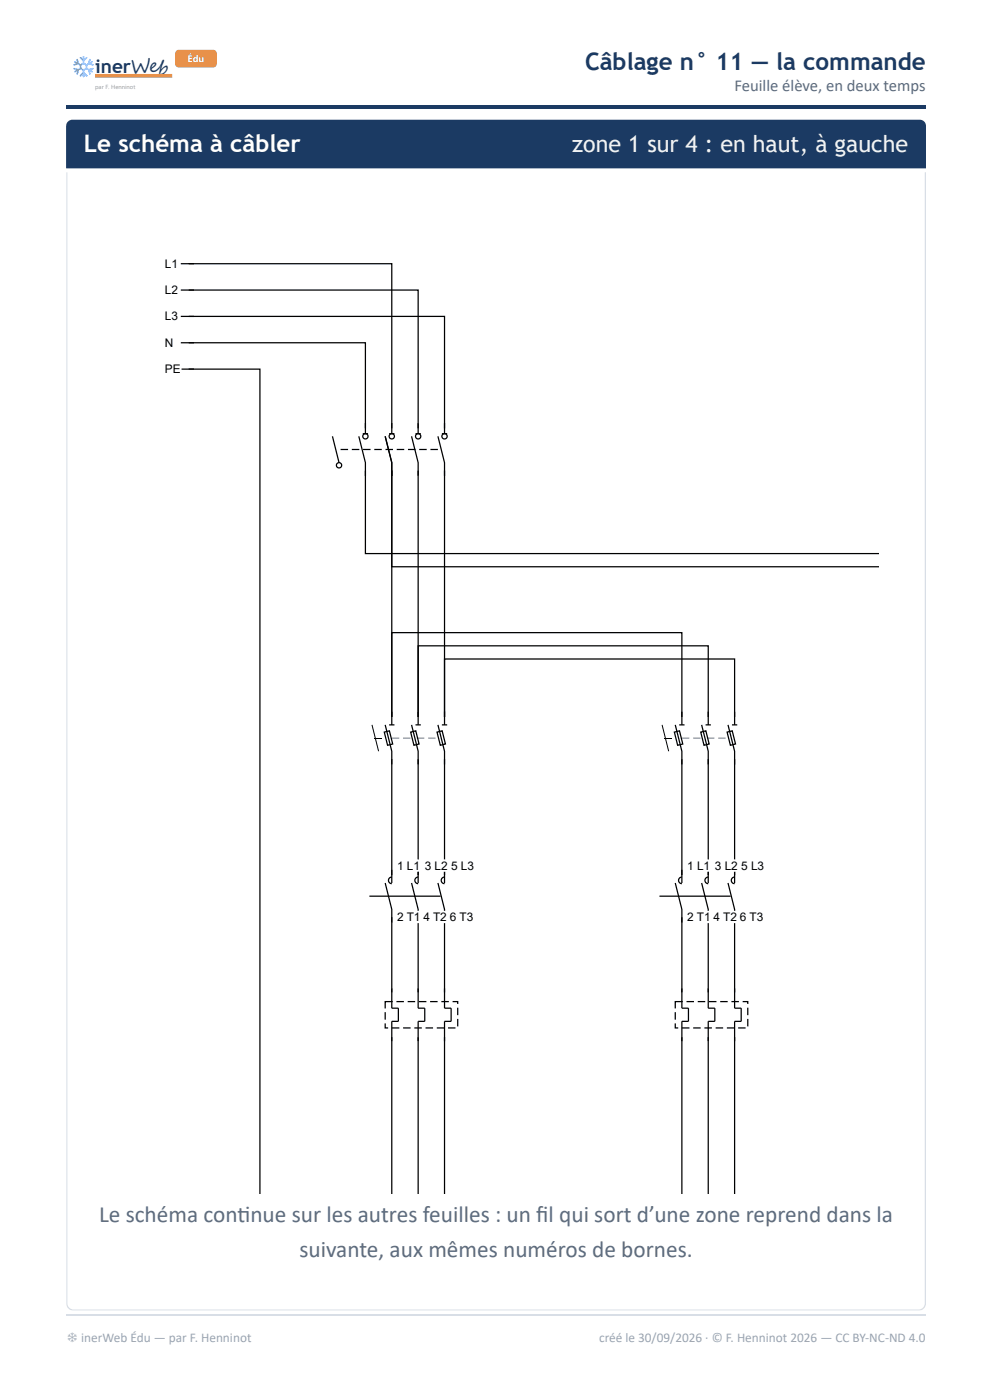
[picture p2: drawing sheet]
<svg xmlns="http://www.w3.org/2000/svg" width="210mm" height="297mm" viewBox="0 0 210 297" stroke-linecap="round" stroke-linejoin="round" font-family="sans-serif">
<path d="M14 22.2h182.3v.8h-182.3z" fill="#1b3a63"/>
<path d="M20.2 16.1h16.3" fill="none" stroke="#e8914a" stroke-width=".79" stroke-linecap="butt"/>
<path d="M37.4 10.8l.5-.2h7.3a.75 .75 0 0 1 .7 .7v2.3a.75 .75 0 0 1-.7 .7h-7.3a.75 .75 0 0 1-.8-.7v-2.3z" fill="#e8914a"/>
<path d="M14.4 25.8l.9-.4h179.7a1.32 1.32 0 0 1 1.3 1.3v9h-182.3v-9z" fill="#1b3a63"/>
<g fill="#d8dee6">
<path d="M14 277.1h182.3v1h-182.3z"/>
<path d="M195.3 36.5h1v241.6h-1z"/>
<path d="M14 36.5h1v241.6h-1z"/>
</g>
<path d="M24.1 45.3h162.2v208h-162.2z" fill="#fff"/>
<g fill="none" stroke="#000" stroke-width=".26">
<path d="M38.3 55.9h2.8M40 55.9h43.1v35M38.3 78.3h2.8M38.3 67.1h2.8M38.3 61.5h2.8M38.3 72.7h2.8M40 61.5h48.7v29.4M40 67.1h54.2v23.8M40 72.7h37.5v18.2M40 78.3h15.1v175M70.5 92.6l1.4 5.6M76.1 92.6l1.4 5.6v2.8"/>
<path d="M76.9 92h1.1M77.5 99.8v17.6h108.8M77.5 89.8v2.2M81.7 92.6l1.4 5.6v2.8M82.5 92h1.1M83.1 89.8v2.2M87.3 92.6l1.4 5.6v2.8M88.1 92h1.1M88.7 99.8v54M88.7 89.8v2.2M92.8 92.6l1.4 5.6v2.8M93.7 92h1.1"/>
<path d="M94.2 99.8v54M94.2 89.8v2.2M186.3 120.2h-103.2v-20.4v54M81.5 155.3l1.1-.3 .7 2.8-1.1 .3zM81.7 153.8l1.4 5.6v2.8M82.5 153.8h1.1M83.1 152.1v-17.9h61.5v17.9M87.1 155.3l1-.3 .7 2.8-1 .3zM87.3 153.8l1.4 5.6v2.8M88.1 153.8h1.1M88.7 152.1v-15.1h61.5v15.1M92.7 155.3l1-.3 .7 2.8-1 .3z"/>
<path d="M92.8 153.8l1.4 5.6v2.8M93.7 153.8h1.1M94.2 152.1v-12.3h61.5v12.3M143 155.3l1.1-.3 .7 2.8-1.1 .3zM143.2 153.8l1.4 5.6v2.8M144 153.8h1.1M144.6 151v2.8M148.6 155.3l1-.3 .7 2.8-1 .3zM148.8 153.8l1.4 5.6v2.8M149.6 153.8h1.1M150.2 151v2.8M154.2 155.3l1-.3 .7 2.8-1 .3z"/>
<path d="M154.3 153.8l1.4 5.6v2.8M155.2 153.8h1.1M155.7 151v2.8M83.1 161.1v26.2M88.7 161.1v26.2M94.2 161.1v26.2M144.6 161.1v26.2M150.2 161.1v26.2M155.7 161.1v26.2M78.3 190.1h15.1M81.7 187.3l1.4 5.6v2.8M83.1 194.6v19.3h1.4v2.8h-1.4v36.6"/>
<path d="M83.1 186.1a.7 .7 0 0 0-.7 .7 .7 .7 0 0 0 .7 .7M87.3 187.3l1.4 5.6v2.8M88.7 194.6v19.3h1.3v2.8h-1.3v36.6M88.7 186.1a.7 .7 0 0 0-.7 .7 .7 .7 0 0 0 .7 .7M92.8 187.3l1.4 5.6v2.8M94.2 194.6v19.3h1.4v2.8h-1.4v36.6M94.2 186.1a.7 .7 0 0 0-.7 .7 .7 .7 0 0 0 .7 .7M139.8 190.1h15.1M143.2 187.3l1.4 5.6v2.8M144.6 194.6v19.3h1.4v2.8h-1.4v36.6M144.6 186.1a.7 .7 0 0 0-.7 .7 .7 .7 0 0 0 .7 .7M148.8 187.3l1.4 5.6v2.8"/>
<path d="M150.2 194.6v19.3h1.4v2.8h-1.4v36.6M150.2 186.1a.7 .7 0 0 0-.7 .7 .7 .7 0 0 0 .7 .7M154.3 187.3l1.4 5.6v2.8M155.7 194.6v19.3h1.4v2.8h-1.4v36.6M155.7 186.1a.7 .7 0 0 0-.7 .7 .7 .7 0 0 0 .7 .7"/>
<circle cx="71.9" cy="98.7" r=".56"/>
<circle cx="77.5" cy="92.6" r=".56"/>
<circle cx="83.1" cy="92.6" r=".56"/>
<circle cx="88.7" cy="92.6" r=".56"/>
<circle cx="94.2" cy="92.6" r=".56"/>
</g>
<g fill="#000">
<path d="M79.4 156.5l1.6 .1zM140.9 156.5l1.6 .1z"/>
<path d="M91.3 95.2h1.5v.3h-1.5zM88.9 95.2h1.6v.3h-1.6zM86.5 95.2h1.6v.3h-1.6zM84.1 95.2h1.6v.3h-1.6zM81.7 95.2h1.6v.3h-1.6zM79.4 95.2h1.5v.3h-1.5zM77 95.2h1.6v.3h-1.6zM74.6 95.2h1.6v.3h-1.6zM72.2 95.2h1.6v.3h-1.6z"/>
<path d="M83.1 156.5l1.5 .1zM85.4 156.5l1.6 .1z"/>
<path d="M88.4 156.5l1.6 .1zM90.8 156.5l1.5 .1z"/>
<path d="M144.6 156.5l1.5 .1zM146.9 156.5l1.6 .1z"/>
<path d="M149.9 156.5l1.6 .1zM152.3 156.5l1.5 .1z"/>
<path d="M84 212.4h1.6v.2h-1.6zM86.4 212.4h1.6v.2h-1.6zM88.8 212.4h1.6v.2h-1.6zM91.2 212.4h1.6v.2h-1.6zM93.6 212.4h1.6v.2h-1.6zM96 212.4h1.2v.6h-.3v-.5h.1v.1h-1zM96.9 213.8h.3v1.6h-.3zM96.9 216.2h.3v1.6h-.3zM95 217.9h1.6v.3h-1.6zM92.6 217.9h1.6v.3h-1.6zM90.2 217.9h1.6v.3h-1.6zM87.8 217.9h1.6v.3h-1.6zM85.5 217.9h1.5v.3h-1.5zM83.1 217.9h1.6v.3h-1.6zM81.5 217.1h.3v1h-.1v-.2h.6v.3h-.8zM81.5 214.7h.3v1.6h-.3zM81.5 212.4h1.8v.2h-1.6v-.1h.1v1.4h-.3z"/>
<path d="M145.5 212.4h1.6v.2h-1.6zM147.9 212.4h1.6v.2h-1.6zM150.3 212.4h1.6v.2h-1.6zM152.7 212.4h1.6v.2h-1.6zM155.1 212.4h1.6v.2h-1.6zM157.5 212.4h1.2v.6h-.3v-.5h.1v.1h-1zM158.4 213.8h.3v1.6h-.3zM158.4 216.2h.3v1.6h-.3zM156.5 217.9h1.6v.3h-1.6zM154.1 217.9h1.6v.3h-1.6zM151.7 217.9h1.6v.3h-1.6zM149.3 217.9h1.6v.3h-1.6zM147 217.9h1.5v.3h-1.5zM144.6 217.9h1.6v.3h-1.6zM143 217.1h.3v1h-.1v-.2h.6v.3h-.8zM143 214.7h.3v1.6h-.3zM143 212.4h1.8v.2h-1.6v-.1h.1v1.4h-.3z"/>
</g>
<path d="M78.9 153.8l1.4 5.6M140.4 153.8l1.4 5.6" fill="none" stroke="#000" stroke-width=".21"/>
<path d="M14 279h182.3" fill="none" stroke="#d8dee6" stroke-width=".26"/>
<text font-size="5.1" fill="#1b3a63" x="124" y="14.8">Câblage n° 11 — la commande</text>
<text font-size="5.1" fill="#fff" x="17.8" y="32.3">Le schéma à câbler</text>
<text font-size="4.9" fill="#fff" x="121.3" y="32.3">zone 1 sur 4 : en haut, à gauche</text>
<g font-size="4.9" fill="#5d6b7c">
<text x="21" y="259.3">Le schéma contnue sur les autres feuilles : un fi l qui sort d’une zone reprend dans la</text>
<text x="50.3" y="259.3">i</text>
<text x="63.5" y="266.7">suivante, aux mêmes numéros de bornes.</text>
</g>
<g font-size="4.5" fill="#1b3a63">
<text x="14.5" y="15.8">❄</text>
<text x="14.5" y="15.8">️</text>
</g>
<text font-size="4" fill="#1b3a63" x="20.2" y="15.6">inerWeb</text>
<text font-size="3.5" fill="#5d6b7c" x="155.7" y="19.3">Feuille élève, en deux temps</text>
<g font-size="2.8" fill="#9aa5b1">
<text x="14.1" y="284.7">❄ inerWeb Édu — par F. Henninot</text>
<text x="127" y="284.7">créé le 30/09/2026 · © F. Henninot 2026 — CC BY-NC-ND 4.0</text>
</g>
<g font-size="2.5" fill="#fff">
<text x="35" y="56.8">L1</text>
<text x="35" y="62.4">L2</text>
<text x="35" y="68">L3</text>
<text x="35" y="73.6">N</text>
<text x="35" y="79.1">PE</text>
<text x="84.2" y="184.5">1 L1</text>
<text x="90" y="184.5">3L25L3</text>
<text x="145.7" y="184.5">1 L1</text>
<text x="151.5" y="184.5">3L25L3</text>
<text x="84.2" y="195.4">2T1</text>
<text x="89.8" y="195.4">4T26T3</text>
<text x="145.7" y="195.4">2T1</text>
<text x="151.3" y="195.4">4T26T3</text>
</g>
<g font-size="2.5">
<text x="90" y="184.5">3 L2</text>
<text x="95.6" y="184.5">5 L3</text>
<text x="151.5" y="184.5">3 L2</text>
<text x="157.1" y="184.5">5 L3</text>
<text x="84.2" y="195.4">2 T1</text>
<text x="89.8" y="195.4">4 T2</text>
<text x="95.4" y="195.4">6 T3</text>
<text x="145.7" y="195.4">2 T1</text>
<text x="151.3" y="195.4">4 T2</text>
<text x="156.9" y="195.4">6 T3</text>
</g>
<text font-size="2" fill="#fff" x="39.8" y="13.2">Édu</text>
<text font-size="1.3" fill="#999" x="20.2" y="18.9">par F. Henninot</text>
</svg>
